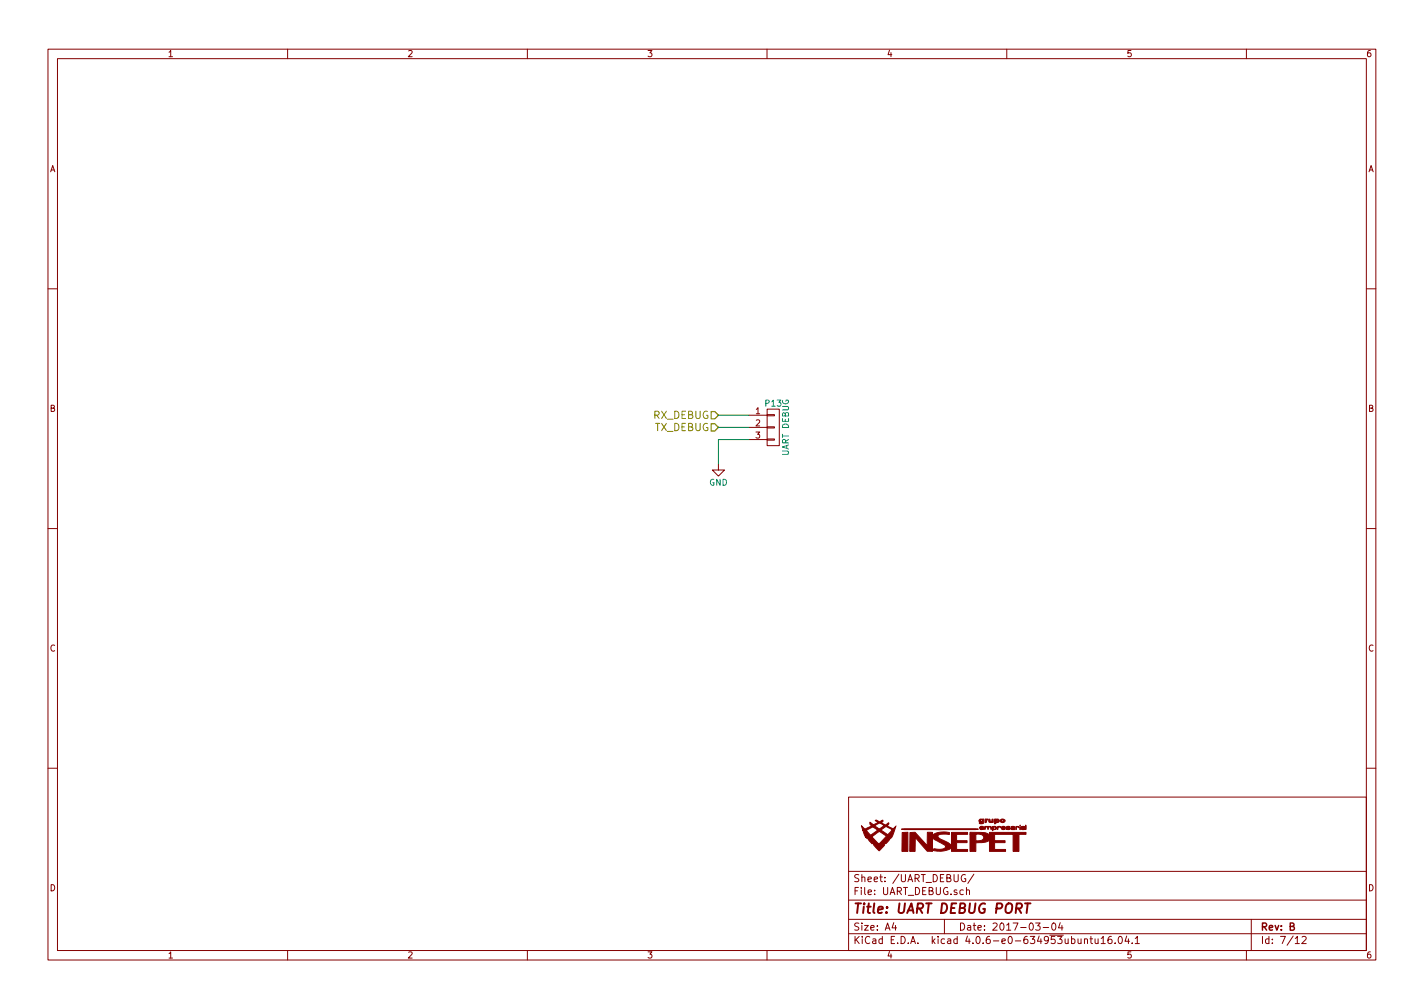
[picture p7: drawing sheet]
<svg xmlns="http://www.w3.org/2000/svg" width="297mm" height="210mm" viewBox="0 0 297 210" stroke-linecap="round" stroke-linejoin="round" font-family="sans-serif">
<g fill="none" stroke="#840000" stroke-width=".21">
<path d="M10 10.3h277v189.9h-277zM12 12.2h273v186.1h-273zM60 10.3v1.9M110 10.3v1.9M160 10.3v1.9M210 10.3v1.9M260 10.3v1.9M10 60.2h2M285 60.2h2M149.9 96.8v1.2h1.2l-1.2 1.3-1.3-1.3h1.3M156.2 86.6h3.8M156.2 89.1h3.8"/>
<path d="M156.2 91.7h3.8M160 91.6h1.5v.2h-1.5zM160 89h1.5v.3h-1.5zM160 86.5h1.5v.2h-1.5zM160 85.3h2.6v7.7h-2.6zM10 110.3h2M285 110.3h2M10 160.2h2M177 166.3h108v32h-108zM285 160.2h2M60 198.3v1.9M110 198.3v1.9"/>
<path d="M160 198.3v1.9M177 194.8h108M177 191.8h108M177 187.8h108M177 181.8h108M186.4 192.5l-.3 1h.9M186.8 193v1M197 191.8v3M201.4 182.5a.69 .69 0 0 0-.9 .7 .69 .69 0 0 0 .9 .6v-.5h-.2M201.6 185.7l.2-.1 .4 .1v.9M201.6 185.1v1.5M203.1 182.3l-1.2 2"/>
<path d="M210 198.3v1.9M216 192.5h1l-.5 .6 .4 .1v.7l-.2 .1-.7-.1M217.6 193.5h1.1M219.5 192.7l.2-.2a.8 .8 0 0 1 .6 .8 .8 .8 0 0 1-.6 .7l-.3-.5zM221.2 192.5l-.4 1h.9M221.5 193v1M226.2 196l.2-.2 .4 .1v.9M226.2 195.8v1M227.4 195.8h.5M227.6 195.3v1.3l.3 .2M228.4 195.8l.1 .9 .4 .1 .2-.1M229.1 195.8v1"/>
<path d="M229.7 195.8l.4-.5v1.5M229.7 196.8h.9M231.8 195.3l-.4 .1a1.11 1.11 0 0 0-.1 1.3l.4 .1 .2-.1 .1-.5-.3-.3-.4 .1-.2 .2M232.6 196.7v.1M233.4 195.5l.2-.2a.8 .8 0 0 1 .5 .8 .8 .8 0 0 1-.5 .7l-.4-.5zM235 195.2l-.3 1.1h.9M235.4 195.8v1M236.2 196.7v.1M236.8 195.8l.4-.5v1.5M236.8 196.8h.9M260 198.3v1.9M261 191.8v6.5"/>
<path d="M270.2 195.8l.4-.5v1.5M270.2 196.8h.8M271.6 195.5l.6-.2 .3 .5-1 1h1"/>
</g>
<path d="M213.8 188.4h1.2M214.4 188.4l-.3 2" fill="none" stroke="#840000" stroke-width=".41"/>
<path d="M148.3 85.8h.8l.8 .8-.8 .8h-.8zM148.3 88.4h.8l.8 .7-.8 .8h-.8z" fill="none" stroke="#848400" stroke-width=".25"/>
<path d="M149.9 89.1h6.3M149.9 86.6h6.3M156.2 91.7h-6.3v5.1" fill="none" stroke="#008400" stroke-width=".21"/>
<g fill="#840000" stroke="#840000" stroke-width=".21">
<path d="M188.2 173.7l1.2-.1v4h-1.3z"/>
<path d="M212.8 172.1v.2z"/>
<path d="M212.8 172.4v.7z"/>
<path d="M213.9 172.1l.1 .9z"/>
<path d="M211.9 172.5l.6-.1 .1 .2-.6-.1-.1 .5z"/>
<path d="M205.5 170.8l.6 .1a.5 .5 0 0 0-.4 .6l-.2 .1z"/>
<path d="M208.1 172.4a.34 .34 0 0 1 .4-.1 .34 .34 0 0 1 .2 .4l-.2-.2h-.3l-.1 .5z"/>
<path d="M188.1 172.9l16 .1-8 .1-7.5-.1z"/>
<path d="M206.3 170.9h.2l.2 .5 .2-.1 .1-.4h.2v.6h-.8l-.2-.1z"/>
<path d="M205.4 172.4h1.2l.2 .1v.5l-.1-.5h-.5l-.1 .5-.1-.5h-.4l-.2 .5z"/>
<path d="M207 172.4h.7l.1 .5-.1 .1h-.5l-.1 .3-.1-.5a.4 .4 0 0 0 .5 .1 .4 .4 0 0 0 .2-.4h-.5v.3h-.2z"/>
<path d="M208.7 171a.51 .51 0 0 1 .6-.1 .51 .51 0 0 1 .3 .5l-.5 .2-.3-.1-.2-.2 .6 .1 .1-.3-.2-.1-.2 .3h-.3z"/>
<path d="M207.5 170.8h.2a.45 .45 0 0 1 .6 .1 .45 .45 0 0 1-.1 .6l-.4 .1-.1 .2-.2 .1v-.7h.3l.2 .2 .2-.2-.1-.1-.6 .1z"/>
<path d="M210.9 172.5l.7-.1 .1 .6h-.8v-.2l.3 .1 .4-.1h-.7l.7-.2z"/>
<path d="M209 172.5a.42 .42 0 0 1 .4-.2 .42 .42 0 0 1 .3 .4l-.7 .1h.7a.4 .4 0 0 1-.4 .3 .4 .4 0 0 1-.4-.3v-.2h.7h-.7z"/>
<path d="M204.4 172.5a.4 .4 0 0 1 .5-.2 .4 .4 0 0 1 .3 .4l-.7 .1a.43 .43 0 0 0 .7 .1l-.7 .1-.1-.4h.7h-.7z"/>
<path d="M209.9 172.5a.38 .38 0 0 1 .4-.2 .38 .38 0 0 1 .3 .3h-.5a.49 .49 0 0 1 .6 .3 .54 .54 0 0 1-.8-.1l.2 .1 .5-.1-.6-.1z"/>
<path d="M213.1 172.5l.6-.1 .1 .5-.6 .1-.2-.2 .3 .1 .4-.1h-.7l.1-.1 .6-.1z"/>
<path d="M204.3 171l.7-.2a.59 .59 0 0 1 .1 .9l-.7 .1-.1-.1h.6v-.2a.48 .48 0 0 1-.7-.3l.5 .2 .3-.2-.3-.2-.2 .2h-.3z"/>
<path d="M202.3 173.6l3.1 .1 1 .4v-.5h7.6v.4h-1.5v3.6h-1.2v-3.6h-3.8v1.4h2.2v.4h-2.2v1.4h2.3v.4h-3.4v-2.3l-.8 .4-2 .1v1.8h-1.3v-3.6h1.3v1.4h.5a.75 .75 0 0 0 .9-.3 .75 .75 0 0 0-.1-.9l-.7-.2h-1.9z"/>
<path d="M189.8 173.7l1.1-.1 2.5 2.8v-2.8h1.1v.6a4.2 4.2 0 0 1 3.5-.5v.4l-.2-.1a2.92 2.92 0 0 0-2.1 .3 1.4 1.4 0 0 0 1.2 1l.9 .5 .7 .5v-2.7h3.3v.4h-2.3v1.4h2.2v.4h-2.2v1.4h2.3v.4h-3.3v-.8a4 4 0 0 1-3.8 .5l.2-.3a2.44 2.44 0 0 0 2.3-.3l-.1-.4-2.6-1.5v2.8h-1.1l-2.5-2.9v2.9h-1.1z"/>
<path d="M179.7 172.2l.7 .7 1.4-.7h.6l1 .7 1-.7-.9-.5-1.1 .5h-.6l-.3-.3v-.4l.7 .5 1-.5-.6-.3 .1-.1 .7 .3 .7-.3 .1 .2-.4 .3 .9 .5 .6-.5 .1 .3-.3 .4 1.2 .6 .5-.5-.1 .6a3.1 3.1 0 0 1-1.1 2l-.8 1-.2-.2-.1 .5-1.2 1.1-1.1-1.1v-.5l-.3 .2-.8-1-.6-.5h1.4l1.4 1.5 1.6-1.6-1.5-1-1.5 1.1h-1.4l-.5-1.3h.7l.9 1 1.4-1.1h.8l1.4 1 .9-1-1.3-.7-1 .7h-.8l-.2-.2a.89 .89 0 0 0-1.5 0l-.6 .3h-.7z"/>
</g>
<text font-size="2.8" fill="#840000" x="178" y="190.5">Title: UART DEBUG PORT</text>
<g font-size="2.1" fill="#848400">
<text x="136.1" y="87.4">RX_DEBUG</text>
<text x="136.4" y="89.9">TX_DEBUG</text>
</g>
<g font-size="2.1" fill="#840000">
<text x="178" y="184">Sheet: /UART_DEBUG/</text>
<text x="178" y="186.7">File: UART_DEBUG.sch</text>
<text x="178" y="196.9">KiCad E.D.A. kicad 4.0.6-e0-634953ubuntu16.04.1</text>
<text x="178" y="194.1">Size: A4</text>
<text x="200" y="194.1">Date: 2017-03-04</text>
<text x="263" y="194.1">Rev: B</text>
<text x="263" y="196.9">Id: 7/12</text>
</g>
<g font-size="1.8" fill="#840000">
<text x="35" y="11.9">1</text>
<text x="85" y="11.9">2</text>
<text x="135" y="11.9">3</text>
<text x="185" y="11.9">4</text>
<text x="235" y="11.9">5</text>
<text x="285" y="11.9">6</text>
<text x="10.4" y="35.9">A</text>
<text x="285.4" y="35.9">A</text>
<text x="10.4" y="85.9">B</text>
<text x="157.6" y="86.4">1</text>
<text x="157.6" y="88.9">2</text>
<text x="285.4" y="85.9">B</text>
<text x="157.6" y="91.4">3</text>
<text x="10.4" y="135.9">C</text>
<text x="285.4" y="135.9">C</text>
<text x="10.4" y="185.9">D</text>
<text x="285.4" y="185.9">D</text>
<text x="35" y="199.9">1</text>
<text x="85" y="199.9">2</text>
<text x="135" y="199.9">3</text>
<text x="185" y="199.9">4</text>
<text x="235" y="199.9">5</text>
<text x="285" y="199.9">6</text>
</g>
<g font-size="1.8" fill="#008484">
<text x="159.7" y="84.8">P13</text>
<text x="164.5" y="95" transform="rotate(-90 164.5 95)">UART DEBUG</text>
<text x="147.9" y="101.3">GND</text>
</g>
</svg>
